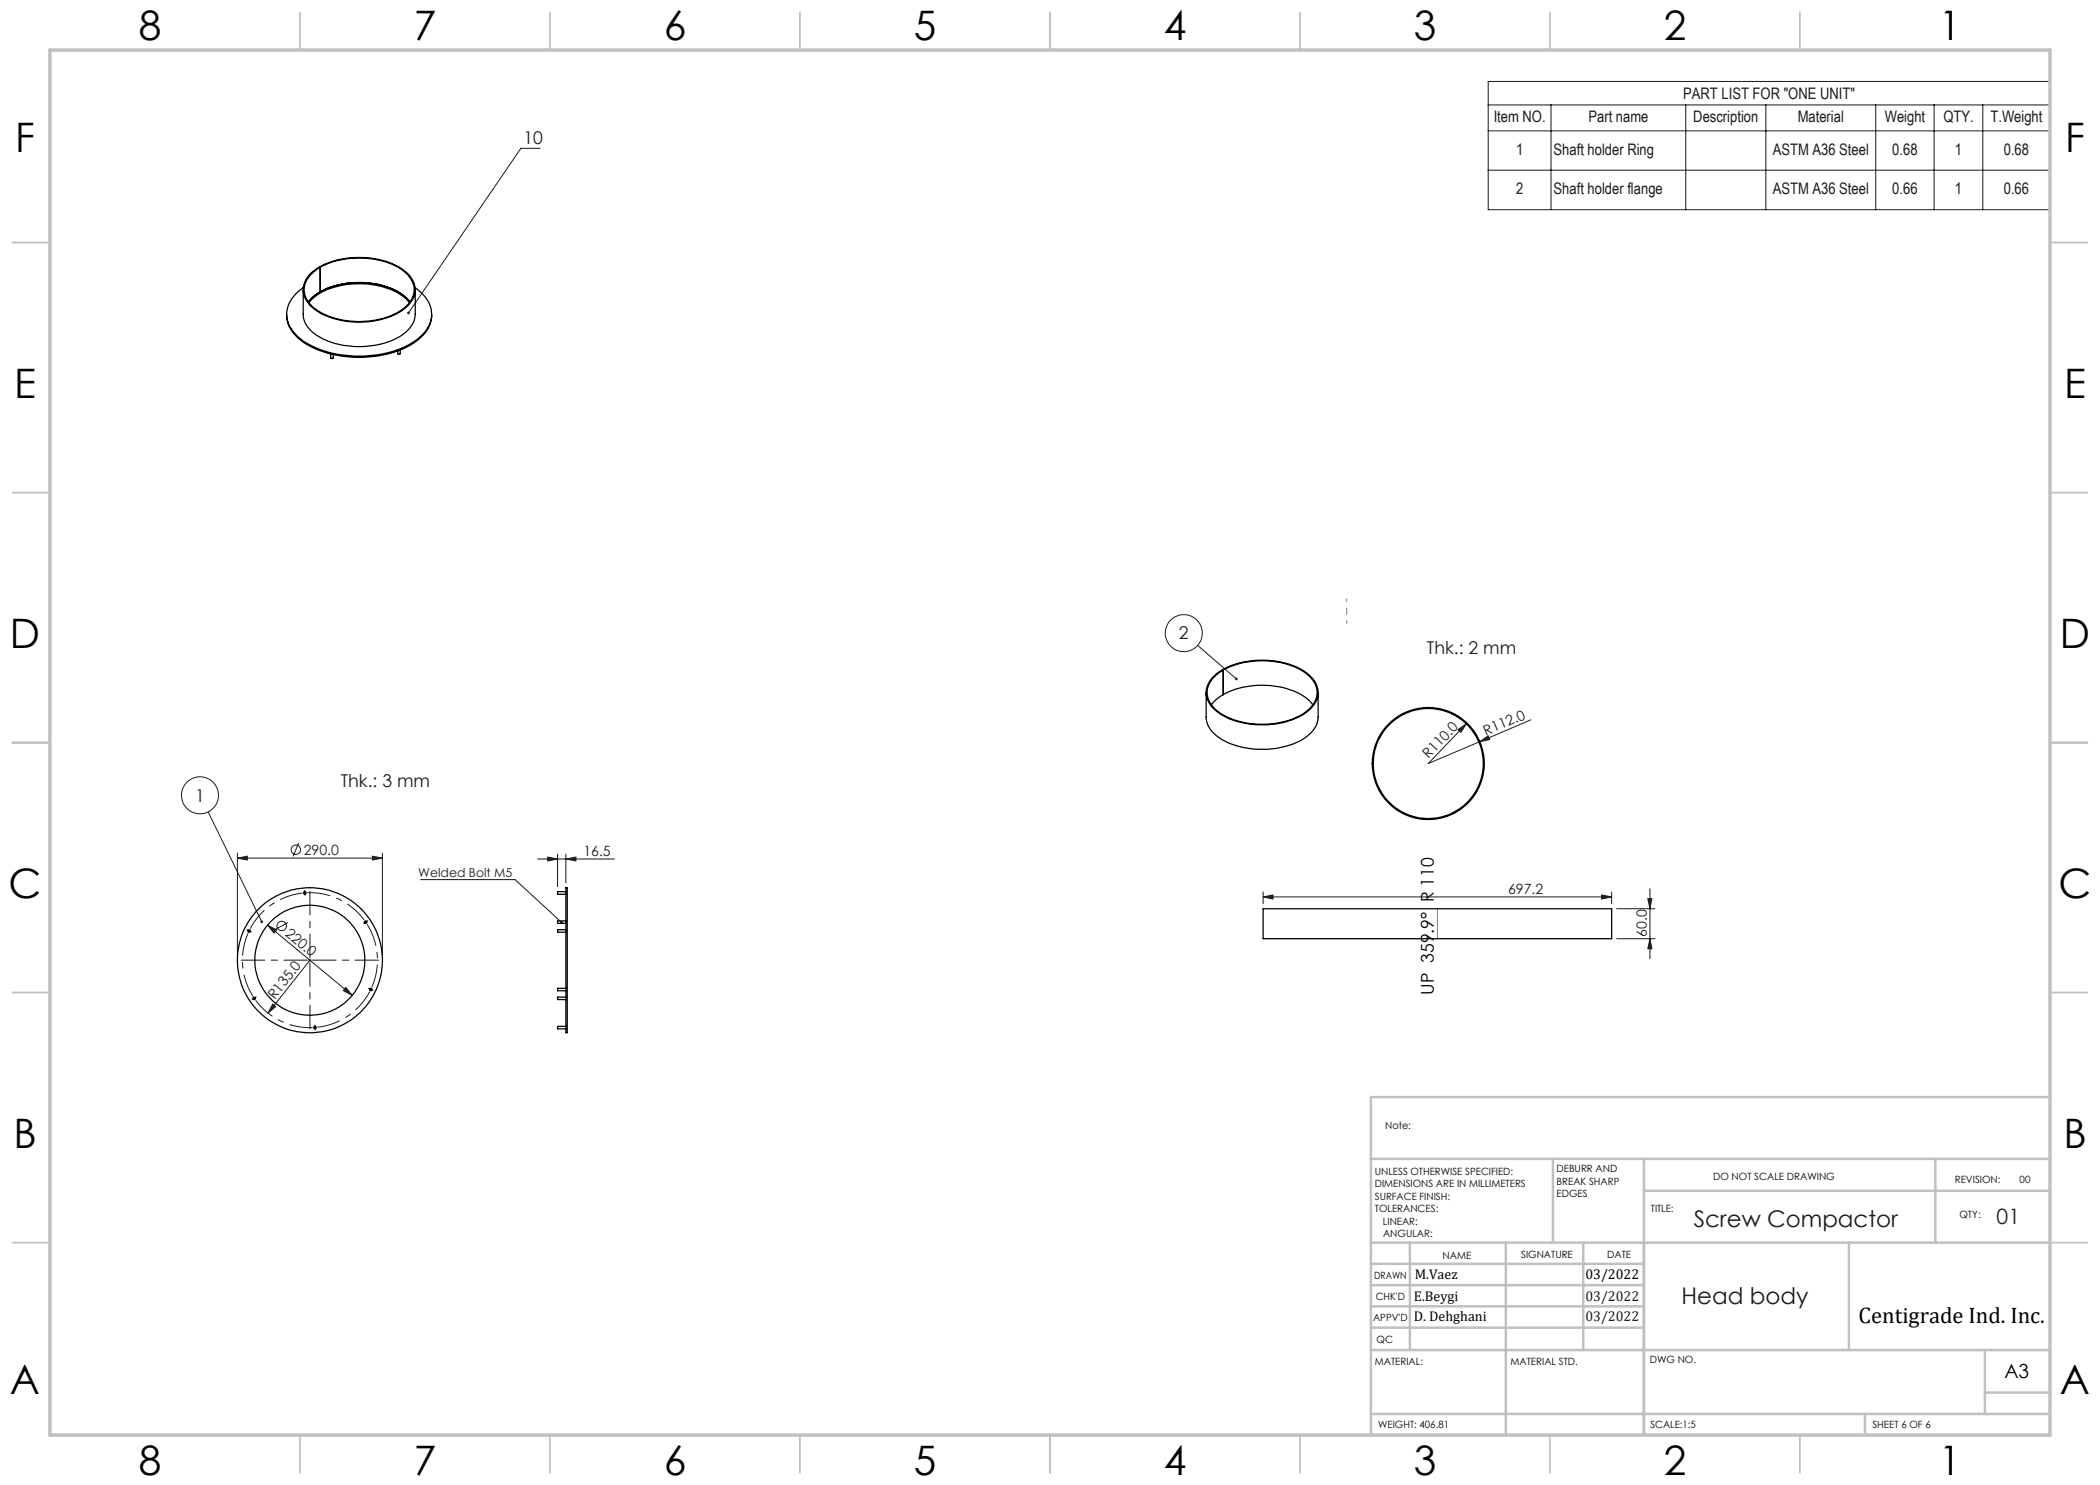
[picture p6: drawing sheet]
<svg xmlns="http://www.w3.org/2000/svg" width="420mm" height="297mm" viewBox="0 0 420 297" stroke-linecap="round" stroke-linejoin="round" font-family="sans-serif">
<g fill="none" stroke="#191924" stroke-width=".2">
<path d="M297.6 16.3h112.4v25.6h-112.4zM108 29.7h-3.8l-22.5 32.9M297.6 21h112.4M297.6 26.2h112.4M297.6 34h112.4M310.2 21v20.9M337.1 21v20.9M353.2 21v20.9M375.1 21v20.9M386.8 21v20.9M396.6 21v20.9M239.5 129.1l7.8 6.7"/>
<path d="M291.6 145.9l1.7-1.1-1.1 1.7zM293.3 144.8l-7.7 7.9 10.3-4.4M295.9 148.3l1.7-1.1 .4 .7zM306.2 144l-10.3 4.3M41.6 162.4l10.8 22M47.5 171.6l2-.4v.8zM47.5 170.6v20.5M47.5 171.6h29M59.7 168.6l-1.1 2.7M74.5 171.2l2 .4-2 .4zM76.5 170.6v20.5M84.1 175.9h18.9l9.3 8.6"/>
<path d="M107.5 171.8h15.4M109.5 171.4l2 .4-2 .4zM111.5 170.8v6.5M113.2 171.8l2-.4v.8zM113.2 170.8v5.8M252.6 179.4l2-.4v.8zM252.6 178.4v2.4M252.6 179.4h69.7M320.3 179l2 .4-2 .4zM322.3 178.4v2.4M329.6 179.7h.8l-.4 2zM330 177.8v13.9"/>
<path d="M53.5 185l16.9 14.1M53.5 185l1.8 1-.5 .6zM57.6 184.5l-2.5 1.4M62 192l-8.4 10.6M69.1 197.5l1.3 1.6-1.7-1zM73 184.2l.1 .2M73.1 184.4l.2 .2M73.1 184.4l-.2 .2M73.3 184.3l-.2 .1M323.3 187.7h7.7M323.3 181.7h7.7M330 187.7l.4 2.1h-.8z"/>
<path d="M54.5 200.8l.6 .5-1.5 1.3z"/>
<circle cx="236.8" cy="126.6" r="3.7"/>
<circle cx="40" cy="159.1" r="3.7"/>
<circle cx="59.2" cy="169.9" r=".94"/>
<circle cx="56.3" cy="185.2" r=".95"/>
</g>
<path d="M61 178.6h-.3M61 178.6h.2M49.8 186.2l-.1 .2M49.8 186.2l.1-.2M50.8 199.7l.2 .2M50.8 199.7l-.1-.3M74.2 197.9l.1-.2M74.2 197.9l-.2 .2M63 205.5h.3M63 205.5h-.2" fill="none" stroke="#191924" stroke-width=".2" stroke-dasharray="15.2 1.3 1.3 1.3" stroke-linecap="butt"/>
<path d="M60.5 178.6a13.5 13.5 0 0 0-10.5 7.1M49.6 186.6a13.5 13.5 0 0 0 1 12.6M72.8 184a13.5 13.5 0 0 0-11.3-5.5M74.4 197.4a13.5 13.5 0 0 0-1-12.6M51.1 200.1a13.5 13.5 0 0 0 11.4 5.4M63.5 205.4a13.5 13.5 0 0 0 10.4-7.1" fill="none" stroke="#191924" stroke-width=".2" stroke-dasharray="15.2 1.3 1.3 1.3" stroke-dashoffset="10.6" stroke-linecap="butt"/>
<g fill="none" stroke="#191924" stroke-width=".2" stroke-dasharray="15.2 1.3 1.3 1.3">
<path d="M60.9 178.3v-.2M61 178.6l-.1-.3M61 178.6v.2M61 178.8v.3M49.6 186.1l-.2-.1M49.8 186.2l-.2-.1M49.8 186.2l.2 .1M50 186.3l.3 .1M50.6 199.8l-.2 .1M50.8 199.7l-.2 .1M50.8 199.7l.2-.2M51 199.5l.3-.1"/>
<path d="M62 192v-.2M62 192h-.3M62 192v.3M62 192h.2M72.9 184.6l-.2 .1M73.3 184.3l.2-.2M73.9 197.8l-.2-.1M74.2 197.9l.2 .1M74.2 197.9l-.3-.1M74.4 198l.2 .1M63 205.2v-.2M63 205.5v.2"/>
<path d="M63 205.5v-.3M63 205.7l.1 .3"/>
</g>
<path d="M61.5 192h-13.3M62 191.5v-13.2M62 192.5v13.3M62.5 192h13.2" fill="none" stroke="#191924" stroke-width=".2" stroke-dasharray="15.2 1.3 1.3 1.3" stroke-dashoffset="10.5"/>
<path d="M287.5 181.7v6" fill="none" stroke="#808080" stroke-width=".2"/>
<g fill="none" stroke="#c0c0c0" stroke-width=".35">
<path d="M60 2.5v7.5M110 2.5v7.5M160 2.5v7.5M210 2.5v7.5M260 2.5v7.5M310 2.5v7.5M360 2.5v7.5M2.5 48.5h7.5M410 48.5h7.5M2.5 98.5h7.5M410 98.5h7.5M2.5 148.5h7.5"/>
<path d="M410 148.5h7.5M2.5 198.5h7.5M410 198.5h7.5M2.5 248.5h7.5M410 248.5h7.5M60 287v7.5M110 287v7.5M160 287v7.5M210 287v7.5M260 287v7.5M310 287v7.5M360 287v7.5"/>
</g>
<g fill="none" stroke="#c0c0c0" stroke-width=".5">
<path d="M410 219.4h-135.8v67.4M274.2 231.8h135.8M310.6 231.8v16.7M328.8 231.8v55.2M328.8 238.2h81.2M387.1 231.8v16.7M274.2 248.5h135.8M274.2 257h54.6M274.2 252.8h54.6M282 248.5v21.5M301.2 248.5v38.3M316.7 248.5v21.5"/>
<path d="M369.8 248.5v21.5M274.2 265.5h54.6M274.2 261.3h54.6M274.2 270h135.8M397 270v12.8M397 278.5h13M274.2 282.8h135.8M373 282.8v4.2"/>
</g>
<path d="M10 10h400v277h-400z" fill="none" stroke="#c0c0c0" stroke-width=".7"/>
<path d="M269.3 119.8v4.9" fill="none" stroke="#808080" stroke-width=".2" stroke-dasharray="15.2 1.3 1.3 1.3" stroke-dashoffset="14.7"/>
<g fill="#191924">
<path d="M112.1 184.3a.26 .26 0 0 1 .4 0 .26 .26 0 0 1 0 .3l-.2-.1 .2 .1a.26 .26 0 0 1-.4 .1 .26 .26 0 0 1 0-.4z"/>
<path d="M295.9 148.3l1.7-1.1 .4 .7z"/>
<path d="M291.6 145.9l1.7-1.1-1.1 1.7z"/>
<path d="M54.5 200.8l.6 .5-1.5 1.3z"/>
<path d="M247.1 135.6l.1-.1a.26 .26 0 0 1 .3 .1 .26 .26 0 0 1 0 .4l-.2-.2 .2 .2a.28 .28 0 0 1-.4 0 .28 .28 0 0 1 0-.4z"/>
<path d="M81.5 62.4l-.1 .2 .2 .2 .1-.2-.1 .2a.27 .27 0 0 0 .3-.1 .27 .27 0 0 0-.1-.3 .27 .27 0 0 0-.3 0zM52.2 184.1l-.1 .2a.25 .25 0 0 0 .1 .3 .25 .25 0 0 0 .3 0l-.1-.2 .1 .2a.28 .28 0 0 0 0-.4 .28 .28 0 0 0-.3-.1z"/>
<path d="M69.1 197.5l-.4 .6 1.7 1zM53.5 185l1.3 1.6 .5-.6z"/>
<path d="M320.3 179l2 .4-2 .4zM252.6 179.4l2-.4v.8z"/>
<path d="M47.5 171.6l2-.4v.8zM74.5 171.2l2 .4-2 .4z"/>
<path d="M330 187.7l.4 2.1h-.8zM329.6 179.7h.8l-.4 2z"/>
<path d="M109.5 171.4l2 .4-2 .4zM113.2 171.8l2-.4v.8z"/>
</g>
<g fill="none" stroke="#000" stroke-width=".25">
<path d="M60.6 58v4.9a5.7 5.7 0 0 0 3.8 4.8 17.1 17.1 0 0 0 16.2-.8 5.2 5.2 0 0 0 2.4-4v-4.9M60.6 57.5a6.3 6.3 0 0 0-3.1 6.5 9 9 0 0 0 5.6 5.5 22.6 22.6 0 0 0 19.5-1.1 6.6 6.6 0 0 0 3.7-6.1 6.9 6.9 0 0 0-3.3-4.8M62.3 54.5a15.7 15.7 0 0 1 12.6-2.8 10.7 10.7 0 0 1 7.5 4.1 4.2 4.2 0 0 1-1.1 5.6 15 15 0 0 1-10.7 3 13 13 0 0 1-8.9-3.7 4.2 4.2 0 0 1 .6-6.2zM63.9 53.4l.1 .1a5.4 5.4 0 0 0-3.1 4.8 6.6 6.6 0 0 0 4.7 4.9 17.2 17.2 0 0 0 14.7-1.1 4.6 4.6 0 0 0 2.1-5.8 8.6 8.6 0 0 0-5.7-4 17.3 17.3 0 0 0-12.6 1.1M63.9 53.4h.1M63.9 53.4h.2M64 58.3h.1M64.1 53.4l-.1 5-1.2 .8-1.1 1.2a12.1 12.1 0 0 1 8.9-3.9 14.8 14.8 0 0 1 10.6 3l.8 .9a12.1 12.1 0 0 0-8.8-3.9 17.1 17.1 0 0 0-9.1 1.8M57.3 62.9a6.1 6.1 0 0 0 2.8 5.1 20.4 20.4 0 0 0 13.8 3.4 16 16 0 0 0 11.1-4.8 5.6 5.6 0 0 0 1.3-3.7M61.8 60.5a12.1 12.1 0 0 1 8.8-3.7 14.8 14.8 0 0 1 10.6 3l.7 .7M66.1 70.8v.8l.2 .1 .3-.1v-.7M80 70v.8h-.4v-.6"/>
<path d="M241.2 138.5v4.9a5.7 5.7 0 0 0 3.6 4.7 17.4 17.4 0 0 0 16-.4 5.4 5.4 0 0 0 2.8-4.3v-4.9M242.7 135.3a15.2 15.2 0 0 1 12.4-3.1 11.4 11.4 0 0 1 7.9 4.1 4.4 4.4 0 0 1-1.5 6 16.6 16.6 0 0 1-13.9 2.1 9 9 0 0 1-6.1-4.4 4.2 4.2 0 0 1 1.2-4.7zM242.9 135.4a14.2 14.2 0 0 1 10.3-3.2 13.6 13.6 0 0 1 8.8 3.2 4.3 4.3 0 0 1-.8 6.9 16.6 16.6 0 0 1-14.6 1.6 7.5 7.5 0 0 1-5.1-4.4 4.1 4.1 0 0 1 1.4-4.1zM244.5 133.9h.1M244.5 133.9l.2 .1M244.7 138.9l-.4 .2a5.9 5.9 0 0 0-2 1.9M244.7 138.9a16.9 16.9 0 0 1 16.2 .4l1.1 1 .6 .7M244.7 134v4.9M274.5 152.7h.1M113.2 177.5h.3v29h-.3zM113.2 178.3h-1.7v.6h1.7M113.2 197.7h-1.7v.5h1.7"/>
<path d="M113.2 184.2h-1.7v.5h1.7M113.2 199.4h-1.7v.5h1.7M113.2 185.9h-1.7v.5h1.7M252.6 181.7h69.7v6h-69.7zM113.2 205.3h-1.7v.5h1.7"/>
<circle cx="285.6" cy="152.7" r="11"/>
<circle cx="285.7" cy="152.7" r="11.2"/>
<circle cx="61" cy="178.6" r=".25"/>
<circle cx="49.8" cy="186.2" r=".25"/>
<circle cx="50.8" cy="199.7" r=".25"/>
<circle cx="62" cy="192" r="11"/>
<circle cx="62" cy="192.1" r="14.5"/>
<circle cx="73.1" cy="184.4" r=".26"/>
<circle cx="74.1" cy="197.9" r=".26"/>
<circle cx="63" cy="205.5" r=".24"/>
</g>
<g font-size="8.1">
<text x="27.8" y="8">8</text>
<text x="82.8" y="8">7</text>
<text x="132.8" y="8">6</text>
<text x="182.8" y="8">5</text>
<text x="232.8" y="8">4</text>
<text x="282.8" y="8">3</text>
<text x="332.8" y="8">2</text>
<text x="387.8" y="8">1</text>
<text x="3" y="30.4">F</text>
<text x="413" y="30.4">F</text>
<text x="2.8" y="79.6">E</text>
<text x="412.8" y="79.6">E</text>
<text x="2" y="129.6">D</text>
<text x="412" y="129.6">D</text>
<text x="1.7" y="179.6">C</text>
<text x="411.7" y="179.6">C</text>
<text x="2.7" y="229.6">B</text>
<text x="412.7" y="229.6">B</text>
<text x="2" y="278.9">A</text>
<text x="412" y="278.9">A</text>
<text x="27.8" y="295">8</text>
<text x="82.8" y="295">7</text>
<text x="132.8" y="295">6</text>
<text x="182.8" y="295">5</text>
<text x="232.8" y="295">4</text>
<text x="282.8" y="295">3</text>
<text x="332.8" y="295">2</text>
<text x="387.8" y="295">1</text>
</g>
<g font-size="4.6" fill="#191924">
<text x="338.7" y="245.3">Screw Compactor</text>
<text x="336.3" y="260.8">Head body</text>
</g>
<text font-size="4.5" x="371.7" y="264.6">Centigrade Ind. Inc.</text>
<text font-size="4.2" fill="#191924" x="399.3" y="244.8">01</text>
<text font-size="3.9" x="400.9" y="275.5">A3</text>
<g font-size="3.5" fill="#191924">
<text x="104.7" y="28.9">10</text>
<text x="235.8" y="127.9">2</text>
<text x="285.4" y="130.7">Thk.: 2 mm</text>
<text x="39" y="160.3">1</text>
<text x="68.1" y="157.4">Thk.: 3 mm</text>
</g>
<text font-size="3.5" x="286.7" y="199" transform="rotate(-90 286.7 199)">UP 359.9° R 110</text>
<g font-size="3.2" fill="#191924">
<text x="336.6" y="19.8">PART LIST FOR &quot;ONE UNIT&quot;</text>
<text x="298.7" y="24.4">Item NO.</text>
<text x="317.7" y="24.4">Part name</text>
<text x="338.7" y="24.4">Description</text>
<text x="359.5" y="24.4">Material</text>
<text x="376.9" y="24.4">Weight</text>
<text x="388.7" y="24.4">QTY.</text>
<text x="398.1" y="24.4">T.Weight</text>
<text x="303.2" y="31">1</text>
<text x="310.7" y="31">Shaft holder Ring</text>
<text x="354.5" y="31">ASTM A36 Steel</text>
<text x="378.5" y="31">0.68</text>
<text x="391" y="31">1</text>
<text x="400.8" y="31">0.68</text>
<text x="303.2" y="38.8">2</text>
<text x="310.7" y="38.8">Shaft holder flange</text>
<text x="354.5" y="38.8">ASTM A36 Steel</text>
<text x="378.5" y="38.8">0.66</text>
<text x="391" y="38.8">1</text>
<text x="400.8" y="38.8">0.66</text>
</g>
<g font-size="2.8" fill="#191924">
<text x="297.2" y="147.1" transform="rotate(-23 297.2 147.1)">R112.0</text>
<text x="285.7" y="151.9" transform="rotate(-46 285.7 151.9)">R110.0</text>
<text x="60.7" y="171">290.0</text>
<text x="116.7" y="171.2">16.5</text>
<text x="301.6" y="178.8">697.2</text>
<text x="56.9" y="187" transform="rotate(40 56.9 187)">220.0</text>
<text x="329.4" y="187.3" transform="rotate(-90 329.4 187.3)">60.0</text>
<text x="54.9" y="200.1" transform="rotate(-52 54.9 200.1)">R135.0</text>
<text x="317.1" y="260.1">03/2022</text>
<text x="317.1" y="264.2">03/2022</text>
</g>
<g font-size="2.8">
<text x="282.9" y="255.9">M.Vaez</text>
<text x="317.1" y="255.9">03/2022</text>
<text x="282.8" y="260.1">E.Beygi</text>
<text x="282.8" y="264.2">D. Dehghani</text>
</g>
<text font-size="2.5" fill="#191924" x="83.7" y="175.3">Welded Bolt M5</text>
<g font-size="2">
<text x="277" y="225.8">Note:</text>
<text x="275" y="234.9">UNLESS OTHERWISE SPECIFIED:</text>
<text x="275" y="237.4">DIMENSIONS ARE IN MILLIMETERS</text>
<text x="275" y="239.9">SURFACE FINISH:</text>
<text x="311.3" y="234.5">DEBURR AND</text>
<text x="311.3" y="237">BREAK SHARP</text>
<text x="311.3" y="239.5">EDGES</text>
<text x="342.6" y="236">DO NOT SCALE DRAWING</text>
<text x="391" y="236.6">REVISION:</text>
<text x="403.9" y="236.6">00</text>
<text x="275" y="242.4">TOLERANCES:</text>
<text x="276.6" y="244.9">LINEAR:</text>
<text x="330.2" y="242.4">TITLE:</text>
<text x="391.9" y="243.7">QTY:</text>
<text x="276.6" y="247.4">ANGULAR:</text>
<text x="288.5" y="251.7">NAME</text>
<text x="304.2" y="251.7">SIGNATURE</text>
<text x="321.4" y="251.7">DATE</text>
<text x="274.8" y="255.9">DRAWN</text>
<text x="275.1" y="260.1">CHK'D</text>
<text x="274.6" y="264.2">APPV'D</text>
<text x="275.3" y="268.5">QC</text>
<text x="275" y="273">MATERIAL:</text>
<text x="302.1" y="273">MATERIAL STD.</text>
<text x="330" y="272.5">DWG NO.</text>
<text x="275.6" y="285.6">WEIGHT: 406.81</text>
<text x="330.1" y="285.6">SCALE:1:5</text>
<text x="374.5" y="285.6">SHEET 6 OF 6</text>
</g>
</svg>
